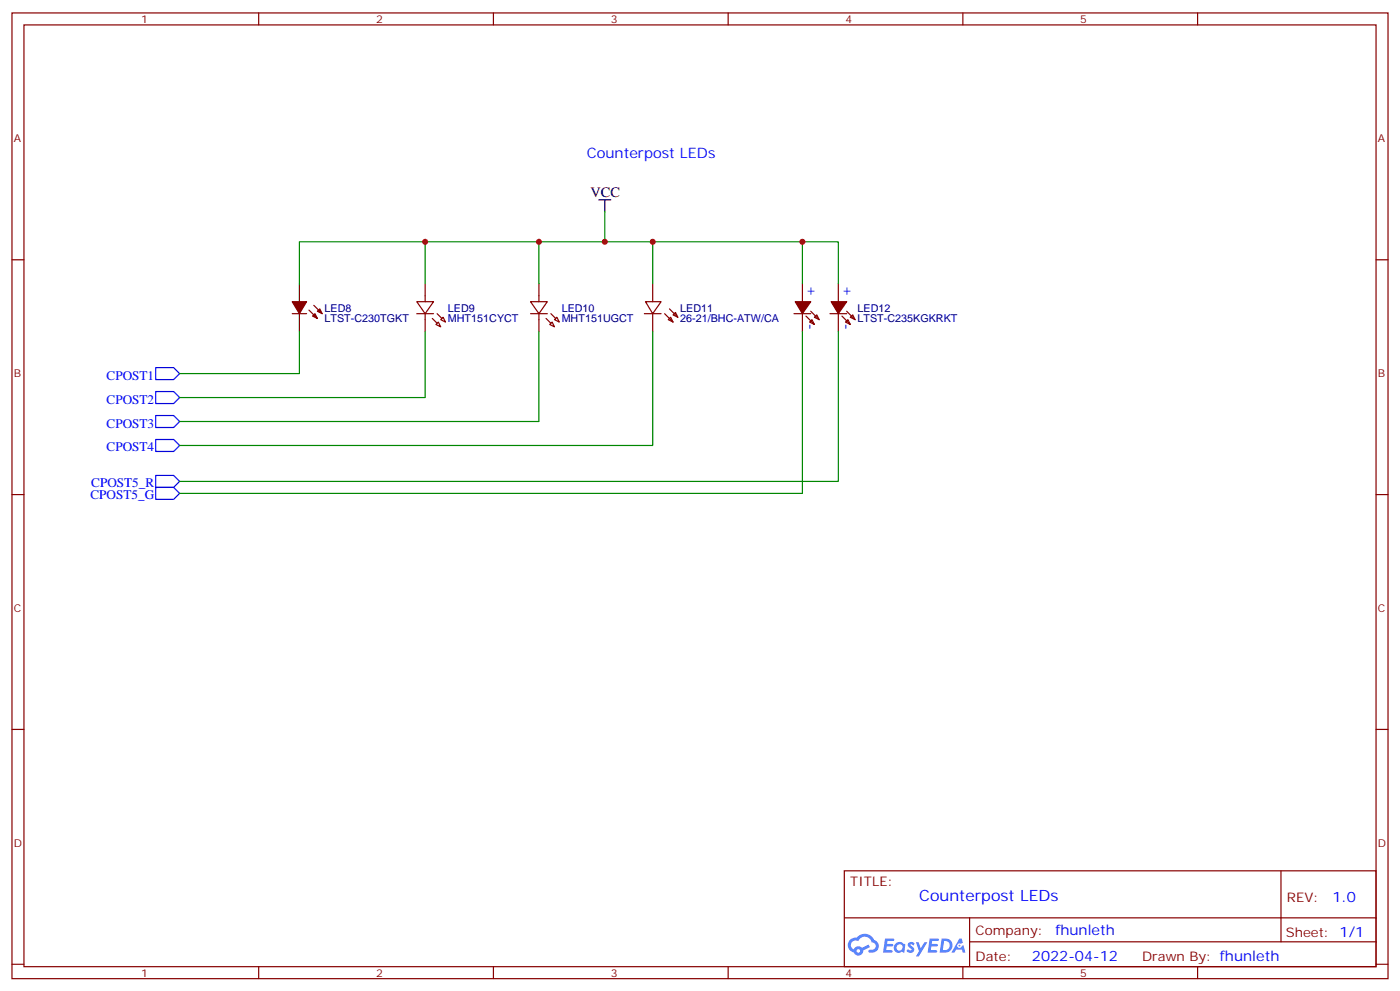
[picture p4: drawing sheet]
<svg xmlns="http://www.w3.org/2000/svg" width="412mm" height="292mm" viewBox="0 0 412 292" stroke-linecap="round" stroke-linejoin="round" font-family="sans-serif">
<g fill="none" stroke="#870000" stroke-width=".35">
<path d="M3.5 3.8h405.4v284.3h-405.4zM7.1 7.3h398.2v277.3h-398.2zM76.2 3.8v3.5M145.3 3.8v3.5M214.5 3.8v3.5M283.6 3.8v3.5M352.8 3.8v3.5M3.5 76.5h3.6M405.3 76.5h3.6M3.5 145.6h3.6M405.3 145.6h3.6M3.5 214.8h3.6"/>
<path d="M405.3 214.8h3.6M248.7 256.4h156.6v28.2h-156.6zM377.3 256.4v20.9M248.7 270.2h156.5M285.6 277.3h119.6M285.6 270.2v14.2M3.5 283.9h3.6M76.2 284.6v3.5M145.3 284.6v3.5M214.5 284.6v3.5M283.6 284.6v3.5M352.8 284.6v3.5"/>
<path d="M405.3 283.9h3.6"/>
</g>
<g fill="#5487ff">
<path d="M267.7 277.6a1.22 1.22 0 0 1 1.7 .2l-.4 .6a.47 .47 0 0 0-.3-.4 .47 .47 0 0 0-.5 .2l.1 .2a1.14 1.14 0 0 1 .8 1.8 1.14 1.14 0 0 1-1.9 0l-.2-.2 .5-.6 .7 .5a.29 .29 0 0 0 .3-.3 .29 .29 0 0 0-.2-.3 1.04 1.04 0 0 1-.6-1.7z"/>
<path d="M260.7 276.3h2.4l.3 .2-.2 .5-1.8 .1-.1 .8h1.5l.3 .4-.3 .4h-1.6l-.2 1.1h1.7l.2 .3-.2 .3-2.6 .1z"/>
<path d="M273.8 276.3h2.4l.3 .2-.1 .5-1.8 .1-.2 .8h1.6l.3 .4-.4 .4h-1.6l-.1 1.1h1.7l.2 .3-.2 .3-2.6 .1z"/>
<path d="M282.6 276.3h.7l.3 1.3-.6 .3a.69 .69 0 0 0-1 .3 .69 .69 0 0 0 .4 .9 .69 .69 0 0 0 .9-.6l.5-.2 .6 2.2h-.8l-.2-.9h-1.8l-.5 .9h-.8z"/>
<path d="M269.8 277.4h.8l.6 1.8 1.1-1.8h.9l-2.6 4.2h-.8l.9-1.5z"/>
<path d="M277.4 276.3l-.6 4.2h1.3a2.11 2.11 0 0 0 2.5-2.1 2.11 2.11 0 0 0-2.5-2.1zM278.1 277.1a1.39 1.39 0 0 1 1.7 1.4 1.39 1.39 0 0 1-1.8 1.3h-.3z"/>
<path d="M263.7 277.9a1.54 1.54 0 0 0-.1 2.2 1.54 1.54 0 0 0 2.2 .1l.6 .3 .3-2.3-.2-.3h-.4a1.49 1.49 0 0 0-2.4 0zM264 278.9a.94 .94 0 0 1 1.8 0 .94 .94 0 0 1-1.8 0z"/>
<path d="M250.4 276.7a2.18 2.18 0 0 0 1.1 3.7 1.44 1.44 0 0 0 1.6 .9 1.44 1.44 0 0 0 1.2-1.4l2-1.1-.5-.7-1.9 1a1.47 1.47 0 0 0-2.4 .4 1.39 1.39 0 0 1-.7-1.9 1.39 1.39 0 0 1 2-.5 2.12 2.12 0 0 1 2.2-1.3 2.12 2.12 0 0 1 1.9 1.7 1.14 1.14 0 0 1 1.1 1.4 1.14 1.14 0 0 1-1.7 .7 .43 .43 0 0 0-.5 .4 .43 .43 0 0 0 .4 .5 1.98 1.98 0 0 0 2.5-1.2 1.98 1.98 0 0 0-1.2-2.6 3.1 3.1 0 0 0-5.3-.6l-.9 .1zM252.3 280a.55 .55 0 0 1 1.1 0 .55 .55 0 0 1-1.1 0z"/>
<circle cx="282.6" cy="278.4" r=".26"/>
</g>
<g fill="none" stroke="#870000" stroke-width=".35">
<path d="M86.1 92.4h4.2M91 91.3l2.5 2.5M92.4 89.9l2.5 2.5M122.8 88.8h4.9l-2.5 3.6zM122.8 92.4h4.9M125.2 83.5v5.3M125.2 92.4v5.2M128.4 95.5l.7-.7 .7 1.4zM130.5 93.4l.7 1.4-1.4-.7zM156.3 88.8h4.9l-2.5 3.6zM156.3 92.4h4.9M158.7 83.5v5.3"/>
<path d="M158.7 92.4v5.2M161.9 95.5l.7-.7 .7 1.4zM164 93.4l.7 1.4-1.4-.7zM189.8 92.4h4.9M190.1 88.8h4.6l-2.4 3.6zM192.3 83.5v5.3M192.3 92.4v5.2M195.8 92.4l2.5 2.4M197.2 90.9l2.5 2.5M197.6 93.4l.7 1.4-1.5-.7zM198.3 92.7l.7-.7 .7 1.4zM233.9 92.4h4.9"/>
<path d="M236.4 83.5v5.3M236.4 92.4v5.2M237.4 93.1l2.5 2.4M238.5 94.8l.7-.7 .7 1.4zM238.8 91.7l2.5 2.4M239.9 93.4l.7-.7 .7 1.4zM244.5 92.4h4.9M246.9 83.5v5.3M246.9 92.4v5.2M248 93.1l2.5 2.4M249.1 94.8l.7-.7 .7 1.4zM249.4 91.7l2.5 2.4"/>
<path d="M250.5 93.4l.7-.7 .7 1.4z"/>
</g>
<g fill="#870000" stroke="#870000" stroke-width=".35">
<path d="M93.5 91.7l.7-.8 .7 1.5z"/>
<path d="M92.1 93.1l.7-.7 .7 1.4z"/>
<path d="M86.1 88.8h4.2l-2.1 3.6z"/>
<path d="M127.4 93.8l1.4 1.4z"/>
<path d="M128.8 92.4l1.4 1.4z"/>
<path d="M160.9 93.8l1.4 1.4z"/>
<path d="M162.3 92.4l1.4 1.4z"/>
<path d="M244.8 88.8h4.6l-2.5 3.6z"/>
<path d="M234.2 88.8h4.6l-2.4 3.6z"/>
</g>
<path d="M176.4 58.8h3.5M178.2 58.8v3.6M88.2 83.5v5.3M88.2 92.4v5.2" fill="none" stroke="#000" stroke-width=".35"/>
<path d="M45.9 108.2h5.3l1.7 1.8-1.7 1.8h-5.3zM45.9 115.3h5.3l1.7 1.8-1.7 1.7h-5.3zM45.9 122.3h5.3l1.7 1.8-1.7 1.8h-5.3zM45.9 129.4h5.3l1.7 1.8-1.7 1.7h-5.3zM45.9 140h5.3l1.7 1.7-1.7 1.8h-5.3zM45.9 143.5h5.3l1.7 1.8-1.7 1.7h-5.3z" fill="none" stroke="#00f" stroke-width=".35"/>
<path d="M125.2 71.2v12.3M158.7 71.2v12.3M178.2 62.4v8.8h-90v12.3M178.2 71.2h14.1v12.3M192.3 71.2h54.6v12.3M236.4 71.2v12.3M88.2 97.6v12.4h-35.3M125.2 97.6v19.5h-72.3M158.7 97.6v26.5h-105.8M192.3 97.6v33.6h-139.4M236.4 97.6v47.7h-183.5M246.9 97.6v44.1h-194" fill="none" stroke="#008700" stroke-width=".35"/>
<g fill="#c00">
<circle cx="125.2" cy="71.2" r=".88"/>
<circle cx="158.8" cy="71.2" r=".88"/>
<circle cx="178.2" cy="71.2" r=".88"/>
<circle cx="192.3" cy="71.2" r=".88"/>
<circle cx="236.4" cy="71.2" r=".88"/>
</g>
<text font-size="4.6" fill="#00f" x="270.8" y="265.4">Counterpost LEDs</text>
<g font-size="4.2" fill="#00f">
<text x="172.9" y="46.5">Counterpost LEDs</text>
<text x="240.1" y="87.3" transform="rotate(-90 240.1 87.3)">+</text>
<text x="250.6" y="87.3" transform="rotate(-90 250.6 87.3)">+</text>
<text x="239.7" y="97.1" transform="rotate(-90 239.7 97.1)">-</text>
<text x="250.3" y="97.1" transform="rotate(-90 250.3 97.1)">-</text>
<text x="392.5" y="265.7">1.0</text>
<text x="310.9" y="275.2">fhunleth</text>
<text x="304" y="283">2022-04-12</text>
</g>
<text font-size="4.2" x="173.9" y="58.1">VCC</text>
<g font-size="3.9" fill="#00f">
<text x="31.4" y="111.8">CPOST1</text>
<text x="31.4" y="118.8">CPOST2</text>
<text x="31.4" y="125.9">CPOST3</text>
<text x="31.4" y="132.9">CPOST4</text>
<text x="26.9" y="143.5">CPOST5_R</text>
<text x="26.7" y="147">CPOST5_G</text>
</g>
<g font-size="3.9" fill="#800">
<text x="250.5" y="261">TITLE:</text>
<text x="379.1" y="265.7">REV:</text>
<text x="287.4" y="275.2">Company:</text>
<text x="378.7" y="275.8">Sheet: 1/1</text>
<text x="287.4" y="282.9">Date:</text>
<text x="336.4" y="282.9">Drawn By: fhunleth</text>
</g>
<g font-size="3.2" fill="#800">
<text x="41.6" y="6.8">1</text>
<text x="110.8" y="6.8">2</text>
<text x="179.9" y="6.8">3</text>
<text x="249.1" y="6.8">4</text>
<text x="318.2" y="6.8">5</text>
<text x="4.1" y="41.9">A</text>
<text x="405.9" y="41.9">A</text>
<text x="4.1" y="111.1">B</text>
<text x="405.9" y="111.1">B</text>
<text x="4.1" y="180.2">C</text>
<text x="405.9" y="180.2">C</text>
<text x="4.1" y="249.3">D</text>
<text x="405.9" y="249.3">D</text>
<text x="41.6" y="287.6">1</text>
<text x="110.8" y="287.6">2</text>
<text x="179.9" y="287.6">3</text>
<text x="249.1" y="287.6">4</text>
<text x="318.2" y="287.6">5</text>
</g>
<g font-size="3.2" fill="#000080">
<text x="95.6" y="94.9">LTST-C230TGKT</text>
<text x="95.6" y="91.8">LED8</text>
<text x="131.9" y="94.9">MHT151CYCT</text>
<text x="131.9" y="91.8">LED9</text>
<text x="165.5" y="94.9">MHT151UGCT</text>
<text x="165.5" y="91.8">LED10</text>
<text x="200.4" y="94.9">26-21/BHC-ATW/CA</text>
<text x="200.4" y="91.8">LED11</text>
<text x="252.6" y="94.9">LTST-C235KGKRKT</text>
<text x="252.6" y="91.8">LED12</text>
</g>
</svg>
